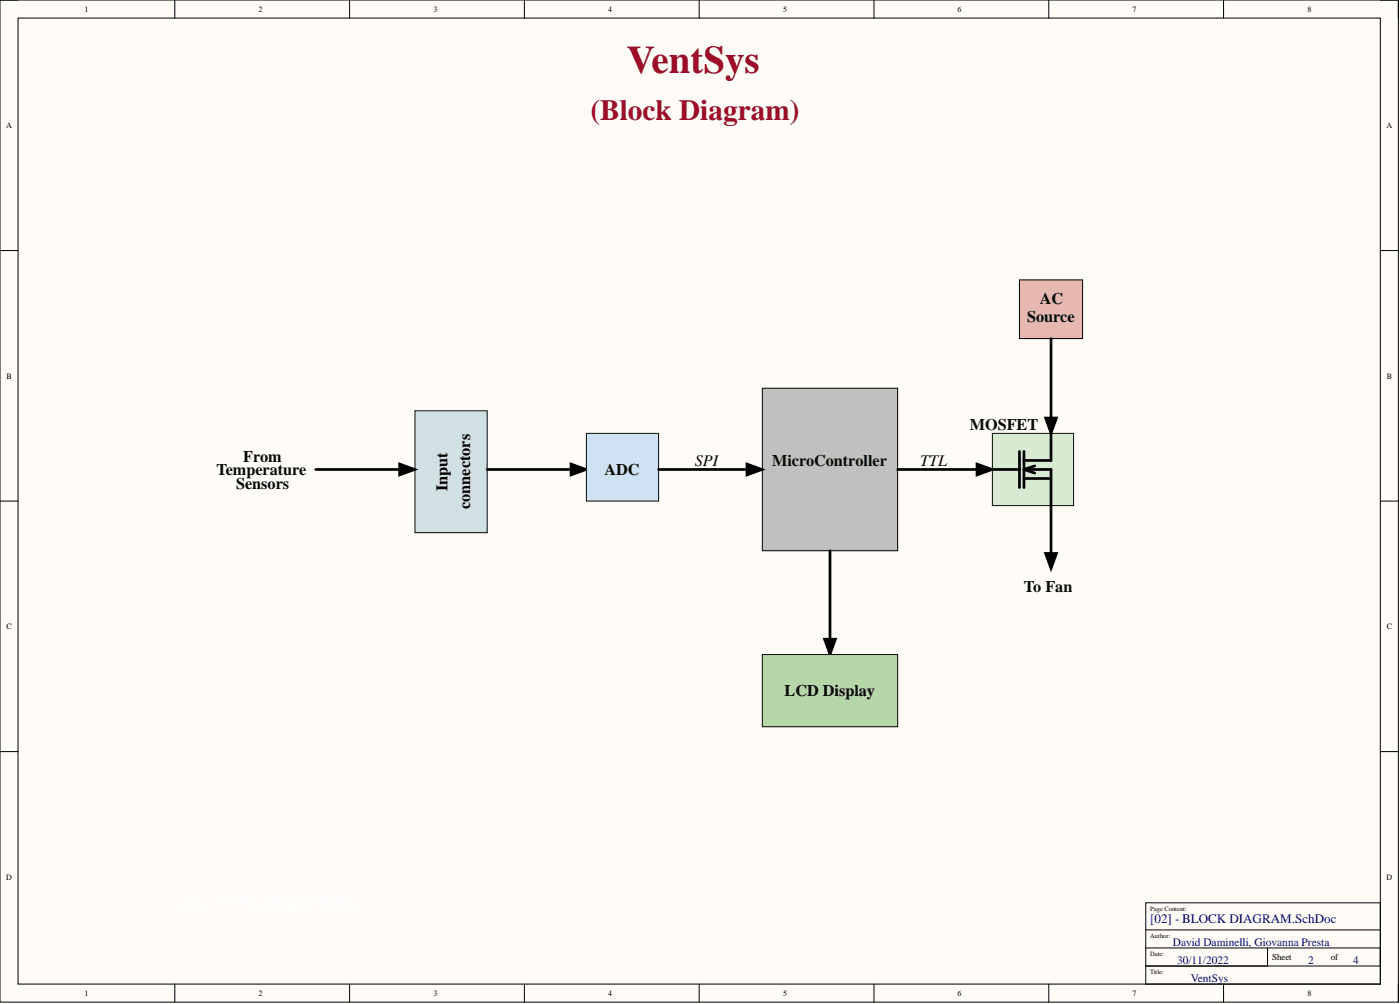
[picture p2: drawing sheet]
<svg xmlns="http://www.w3.org/2000/svg" width="393mm" height="282mm" viewBox="0 0 393 282" stroke-linecap="round" stroke-linejoin="round" font-family="sans-serif">
<path d="M0 0h392.9v281.3h-392.9z" fill-rule="evenodd" fill="#fffcf8"/>
<path d="M0 0h392.9v281.3h-392.9z" fill="none" stroke="#000" stroke-width=".28"/>
<path d="M5.1 5.1h382.7v271.2h-382.7z" fill-rule="evenodd" fill="#fffcf8"/>
<g fill="none" stroke="#000" stroke-width=".28">
<path d="M0 0h5.1M5.1 5.1h382.7v271.2h-382.7zM49.1 0v5.1M98.2 0v5.1M147.3 0v5.1M196.4 0v5.1M245.6 0v5.1M294.7 0v5.1M343.8 0v5.1M387.8 0h5.1v5.1M0 70.3h5.1M387.8 70.3h5.1"/>
<path d="M0 140.7h5.1M387.8 140.7h5.1M0 211h5.1M387.8 211h5.1M49.1 276.3v5M98.2 276.3v5M147.3 276.3v5M196.4 276.3v5M245.6 276.3v5M294.7 276.3v5M343.8 276.3v5M392.9 276.3v5"/>
</g>
<path d="M214.2 109h38v45.6h-38z" fill-rule="evenodd" fill="#c0c0c0"/>
<path d="M214.2 109h38v45.6h-38z" fill="none" stroke="#000" stroke-width=".28"/>
<path d="M116.6 115.3h20.3v34.2h-20.3z" fill-rule="evenodd" fill="#d0e0e3"/>
<path d="M116.6 115.3h20.3v34.2h-20.3z" fill="none" stroke="#080d02" stroke-width=".28"/>
<path d="M321.9 253.5h65.9v22.8h-65.9zM321.9 261.1h65.9M321.9 266.1h65.9M321.9 271.2h65.9M356.1 266.1v5.1" fill="none" stroke="#000" stroke-width=".28"/>
<path d="M136.9 131.8h26.6M160.4 130.3l4.2 1.5-4.2 1.5z" fill="none" stroke="#000" stroke-width=".76"/>
<path d="M160.4 130.3l4.2 1.5-4.2 1.5z" fill="#000"/>
<path d="M278.8 121.7h22.8v20.2h-22.8z" fill-rule="evenodd" fill="#d9ead3"/>
<path d="M278.8 121.7h22.8v20.2h-22.8z" fill="none" stroke="#080d02" stroke-width=".28"/>
<path d="M278.8 131.8h7.6M286.4 126.7v10.2M287.7 126.7v10.2M287.7 131.8h7.6v26.6M287.7 131.8l3 1M287.7 134.3h7.6M290.7 130.8l-3 1M295.3 121.7v7.6h-7.6M293.8 155.4h3l-1.5 4.2z" fill="none" stroke="#000" stroke-width=".76"/>
<path d="M293.8 155.4h3l-1.5 4.2z" fill="#000"/>
<path d="M286.4 78.6h17.8v16.5h-17.8z" fill-rule="evenodd" fill="#e6b8af"/>
<path d="M286.4 78.6h17.8v16.5h-17.8z" fill="none" stroke="#000" stroke-width=".28"/>
<path d="M295.3 95.1v25.3M293.8 117.4h3l-1.5 4.1zM88.7 131.8h26.6M112.3 130.3l4.2 1.5-4.2 1.5zM252.2 131.8h25.4M274.5 130.3l4.2 1.5-4.2 1.5z" fill="none" stroke="#000" stroke-width=".76"/>
<path d="M112.3 130.3l4.2 1.5-4.2 1.5zM274.5 130.3l4.2 1.5-4.2 1.5zM293.8 117.4h3l-1.5 4.1z" fill="#000"/>
<path d="M164.8 121.7h20.2v19h-20.2z" fill-rule="evenodd" fill="#cfe2f3"/>
<path d="M164.8 121.7h20.2v19h-20.2z" fill="none" stroke="#080d02" stroke-width=".28"/>
<path d="M185 131.8h27.9M209.9 130.3l4.2 1.5-4.2 1.5zM233.2 154.6v27.9M231.7 179.5h3l-1.5 4.1z" fill="none" stroke="#000" stroke-width=".76"/>
<path d="M209.9 130.3l4.2 1.5-4.2 1.5zM231.7 179.5h3l-1.5 4.1z" fill="#000"/>
<path d="M214.2 183.8h38v20.2h-38z" fill-rule="evenodd" fill="#b6d7a8"/>
<path d="M214.2 183.8h38v20.2h-38z" fill="none" stroke="#080d02" stroke-width=".28"/>
<text font-size="11" fill="#9e0e29" x="176.1" y="20.5">VentSys</text>
<text font-size="8.2" fill="#9e0e29" x="165.9" y="33.7">(Block Diagram)</text>
<g font-size="4.6" fill="#080d02">
<text x="292.1" y="85.2">AC</text>
<text x="288.6" y="90.3">Source</text>
<text x="272.5" y="120.7">MOSFET</text>
<text x="68.4" y="129.6">From</text>
<text x="195.2" y="130.8">SPI</text>
<text x="217" y="130.8">MicroController</text>
<text x="258.5" y="130.8">TTL</text>
<text x="60.8" y="133.4">Temperature</text>
<text x="66.3" y="137.2">Sensors</text>
<text x="169.8" y="133.4">ADC</text>
<text x="287.7" y="166.3">To Fan</text>
<text x="220.4" y="195.5">LCD Display</text>
</g>
<g font-size="4.6">
<text x="125.8" y="137.9" transform="rotate(-90 125.8 137.9)">Input</text>
<text x="132.1" y="142.9" transform="rotate(-90 132.1 142.9)">connectors</text>
</g>
<text font-size="3.7" fill="#000080" x="323.2" y="259">[02] - BLOCK DIAGRAM.SchDoc</text>
<g font-size="3.2" fill="#000080">
<text x="329.5" y="265.5">David Daminelli, Giovanna Presta</text>
<text x="330.8" y="270.5">30/11/2022</text>
<text x="334.6" y="275.6">VentSys</text>
<text x="367.5" y="270.5">2</text>
<text x="380.2" y="270.5">4</text>
</g>
<g font-size="2.5">
<text x="357.4" y="269.4">Sheet</text>
<text x="373.9" y="269.4">of</text>
</g>
<g font-size="2.3">
<text x="23.7" y="3.3">1</text>
<text x="72.6" y="3.3">2</text>
<text x="121.8" y="3.3">3</text>
<text x="170.8" y="3.3">4</text>
<text x="220" y="3.3">5</text>
<text x="269.1" y="3.3">6</text>
<text x="318.2" y="3.3">7</text>
<text x="367.3" y="3.3">8</text>
<text x="1.7" y="36">A</text>
<text x="389.5" y="36">A</text>
<text x="1.8" y="106.3">B</text>
<text x="389.6" y="106.3">B</text>
<text x="1.8" y="176.6">C</text>
<text x="389.6" y="176.6">C</text>
<text x="1.7" y="247">D</text>
<text x="389.5" y="247">D</text>
<text x="23.7" y="279.6">1</text>
<text x="72.6" y="279.6">2</text>
<text x="121.8" y="279.6">3</text>
<text x="170.8" y="279.6">4</text>
<text x="220" y="279.6">5</text>
<text x="269.1" y="279.6">6</text>
<text x="318.2" y="279.6">7</text>
<text x="367.3" y="279.6">8</text>
</g>
<g font-size="1.8">
<text x="323.2" y="255.6">Page Content:</text>
<text x="323.2" y="263.2">Author:</text>
<text x="323.2" y="268.3">Date:</text>
<text x="323.2" y="273.4">Title:</text>
</g>
</svg>
